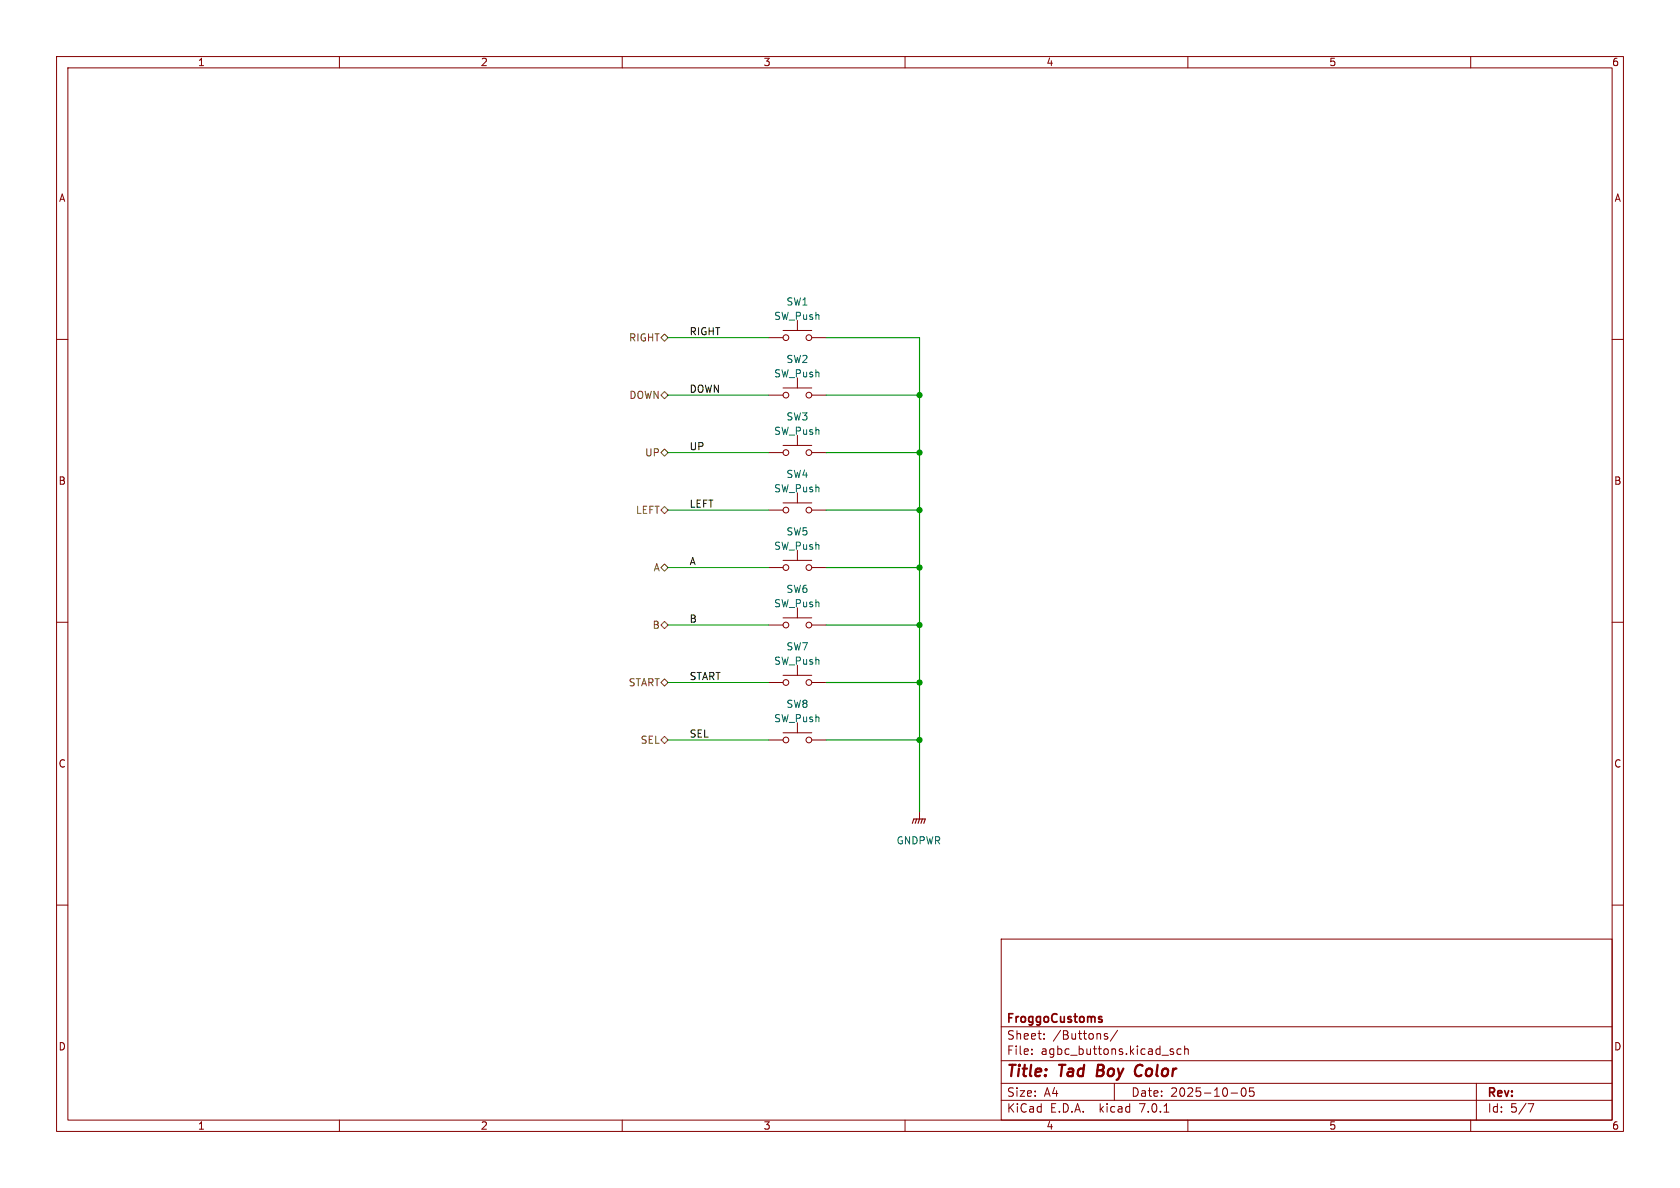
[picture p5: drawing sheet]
<svg xmlns="http://www.w3.org/2000/svg" width="297mm" height="210mm" viewBox="0 0 297 210" stroke-linecap="round" stroke-linejoin="round" font-family="sans-serif">
<g fill="none" stroke="#840000" stroke-width=".18">
<path d="M10 10h277v190h-277zM12 12h273v186h-273zM60 10v2M110 10v2M160 10v2M210 10v2M260 10v2M10 60h2M135.9 59.7h2.5M138.4 58.4h5.1M141 56.6v1.8M143.5 59.7h2.5"/>
<path d="M285 60h2M135.9 69.9h2.5M138.4 68.6h5.1M138.4 78.7h5.1M141 66.8v1.8M141 77v1.7M143.5 69.9h2.5M135.9 90.2h2.5M135.9 80h2.5M138.4 88.9h5.1M138.4 99.1h5.1M141 87.1v1.8"/>
<path d="M141 97.3v1.8M143.5 90.2h2.5M143.5 80h2.5M10 110h2M135.9 100.3h2.5M135.9 110.5h2.5M138.4 119.4h5.1M138.4 109.2h5.1M141 107.4v1.8M141 117.6v1.8M143.5 100.3h2.5M143.5 110.5h2.5"/>
<path d="M285 110h2M135.9 130.8h2.5M135.9 120.7h2.5M138.4 129.5h5.1M141 127.8v1.7M143.5 130.8h2.5M143.5 120.7h2.5M10 160h2M162.6 143.5v1.3M285 160h2M177 166h108v32h-108zM60 198v2"/>
<path d="M110 198v2M160 198v2M177 194.5h108M177 191.5h108M177 187.5h108M177 181.5h108M182.4 186.3v.1M182.4 185.5v.1M184.6 183.6v.1M184.6 182.8v.1M195.8 182.8l-.4-.1-.2 .2 .1 .2 .5 .2v.3h-.6M197 191.5v3"/>
<path d="M197.6 182.1l-1.3 2M205.8 196.6h.8M206.9 185.8l.4 .1 .2 .2-.1 .2-.4 .1M206.9 185.5h.5M208.8 185.5l-.4-.1-.3 .3v.4l.1 .2h.6M209.4 185.5l.2-.1 .4 .1 .1 .9M209.4 184.9v1.5M210 198v2M217.6 193.2h1.2M219.6 192.4l.2-.1a.81 .81 0 0 1 .6 .6 .81 .81 0 0 1-.3 .8l-.2 .1a.81 .81 0 0 1-.6-.6 .81 .81 0 0 1 .3-.8zM221.6 192.3h-.7v.7l.2-.1h.5l.1 .3-.1 .5-.2 .1-.5-.1M260 198v2"/>
<path d="M261 191.5v6.5M270.1 195.1h1l-.6 1.5"/>
<circle cx="138.9" cy="59.7" r=".51"/>
<circle cx="143" cy="59.7" r=".51"/>
<circle cx="138.9" cy="69.9" r=".51"/>
<circle cx="143" cy="69.9" r=".51"/>
<circle cx="138.9" cy="80" r=".51"/>
<circle cx="138.9" cy="90.2" r=".51"/>
<circle cx="143" cy="90.2" r=".51"/>
<circle cx="143" cy="80" r=".51"/>
<circle cx="138.9" cy="110.5" r=".51"/>
<circle cx="138.9" cy="100.3" r=".51"/>
<circle cx="143" cy="100.3" r=".51"/>
<circle cx="143" cy="110.5" r=".51"/>
<circle cx="138.9" cy="120.7" r=".51"/>
<circle cx="138.9" cy="130.8" r=".51"/>
<circle cx="143" cy="120.7" r=".51"/>
<circle cx="143" cy="130.8" r=".51"/>
</g>
<path d="M194.8 180.3v.3" fill="none" stroke="#840000" stroke-width=".3"/>
<path d="M161.3 145.5l.2-.7h2.1l-.3 .7M162.1 144.8l-.3 .7M162.6 144.8l-.3 .7M163.1 144.8l-.3 .7" fill="none" stroke="#840000" stroke-width=".2"/>
<path d="M116.8 59.7l.7-.6 .6 .6-.6 .6zM116.8 69.9l.7-.7 .6 .7-.6 .6zM116.8 80l.7-.6 .6 .6-.6 .6zM117.5 89.5l.6 .7-.6 .6-.7-.6zM117.5 99.7l.6 .6-.6 .7-.7-.7zM116.8 110.5l.7-.6 .6 .6-.6 .6zM116.8 120.7l.7-.7 .6 .7-.6 .6zM117.5 130.2l.6 .6-.6 .6-.7-.6z" fill="none" stroke="#725600" stroke-width=".18"/>
<path d="M146 59.7h16.6v83.8M146 69.9h16.6M146 90.2h16.6M146 80h16.6M146 100.3h16.6M146 110.5h16.6M146 130.8h16.6M146 120.7h16.6" fill="none" stroke="#009600" stroke-width=".2"/>
<path d="M118.1 59.7h17.8M118.1 69.9h17.8M118.1 80h17.8M118.1 90.2h17.8M118.1 110.5h17.8M118.1 100.3h17.8M118.1 130.8h17.8M118.1 120.7h17.8" fill="none" stroke="#009600" stroke-width=".18"/>
<g fill="#009600" stroke="#009600" stroke-width=".18">
<circle cx="162.6" cy="100.3" r=".46"/>
<circle cx="162.6" cy="90.2" r=".46"/>
<circle cx="162.6" cy="110.5" r=".46"/>
<circle cx="162.6" cy="120.7" r=".46"/>
<circle cx="162.6" cy="69.9" r=".46"/>
<circle cx="162.6" cy="80" r=".46"/>
<circle cx="162.6" cy="130.8" r=".46"/>
</g>
<g font-size="2.8" fill="#840000">
<text x="178" y="190.8">Title:</text>
<text x="187.4" y="190.8">Tad</text>
<text x="194.6" y="190.8">Boy Color</text>
</g>
<g font-size="2.1" fill="#840000">
<text x="178" y="183.9">Sheet:</text>
<text x="178" y="181.1">FroggoCustoms</text>
<text x="186.2" y="183.9">/Buttons/</text>
<text x="178" y="186.6">File:</text>
<text x="184" y="186.6">agbc_buttons.kicad_sch</text>
<text x="178" y="196.8">KiCad</text>
<text x="178" y="194">Size:</text>
<text x="184.6" y="194">A4</text>
<text x="185.7" y="196.8">E.D.A.</text>
<text x="194.4" y="196.8">kicad</text>
<text x="200" y="194">Date:</text>
<text x="201.5" y="196.8">7.0.1</text>
<text x="206.9" y="194">2025-10-05</text>
<text x="263" y="194.2">Rev:</text>
<text x="263" y="196.8">Id:</text>
<text x="267" y="196.8">5/7</text>
</g>
<g font-size="1.8" fill="#840000">
<text x="35" y="11.8">1</text>
<text x="85" y="11.8">2</text>
<text x="135" y="11.8">3</text>
<text x="185" y="11.8">4</text>
<text x="235" y="11.8">5</text>
<text x="285" y="11.8">6</text>
<text x="10.4" y="35.8">A</text>
<text x="285.4" y="35.8">A</text>
<text x="10.3" y="85.8">B</text>
<text x="285.3" y="85.8">B</text>
<text x="10.3" y="135.8">C</text>
<text x="285.3" y="135.8">C</text>
<text x="10.3" y="185.8">D</text>
<text x="285.3" y="185.8">D</text>
<text x="35" y="199.8">1</text>
<text x="85" y="199.8">2</text>
<text x="135" y="199.8">3</text>
<text x="185" y="199.8">4</text>
<text x="235" y="199.8">5</text>
<text x="285" y="199.8">6</text>
</g>
<g font-size="1.8" fill="#0f0f0f">
<text x="121.9" y="59.3">RIGHT</text>
<text x="121.9" y="69.5">DOWN</text>
<text x="121.9" y="79.7">UP</text>
<text x="121.9" y="89.8">LEFT</text>
<text x="121.9" y="100">A</text>
<text x="121.9" y="110.1">B</text>
<text x="121.9" y="120.3">START</text>
<text x="121.9" y="130.5">SEL</text>
</g>
<g font-size="1.8" fill="#006464">
<text x="136.8" y="56.7">SW_Push</text>
<text x="139" y="54.2">SW1</text>
<text x="139" y="64.3">SW2</text>
<text x="136.8" y="66.9">SW_Push</text>
<text x="136.8" y="77">SW_Push</text>
<text x="139" y="74.5">SW3</text>
<text x="136.8" y="87.2">SW_Push</text>
<text x="139" y="84.6">SW4</text>
<text x="139" y="94.8">SW5</text>
<text x="136.8" y="97.3">SW_Push</text>
<text x="136.8" y="107.5">SW_Push</text>
<text x="139" y="105">SW6</text>
<text x="136.8" y="117.7">SW_Push</text>
<text x="139" y="115.1">SW7</text>
<text x="139" y="125.3">SW8</text>
<text x="136.8" y="127.8">SW_Push</text>
<text x="158.4" y="149.4">GNDPWR</text>
</g>
<g font-size="1.8" fill="#725600">
<text x="111.1" y="60.5">RIGHT</text>
<text x="111.1" y="70.7">DOWN</text>
<text x="113.9" y="80.8">UP</text>
<text x="112.3" y="91">LEFT</text>
<text x="115.4" y="101.2">A</text>
<text x="115.3" y="111.3">B</text>
<text x="111" y="121.5">START</text>
<text x="113.1" y="131.6">SEL</text>
</g>
</svg>
